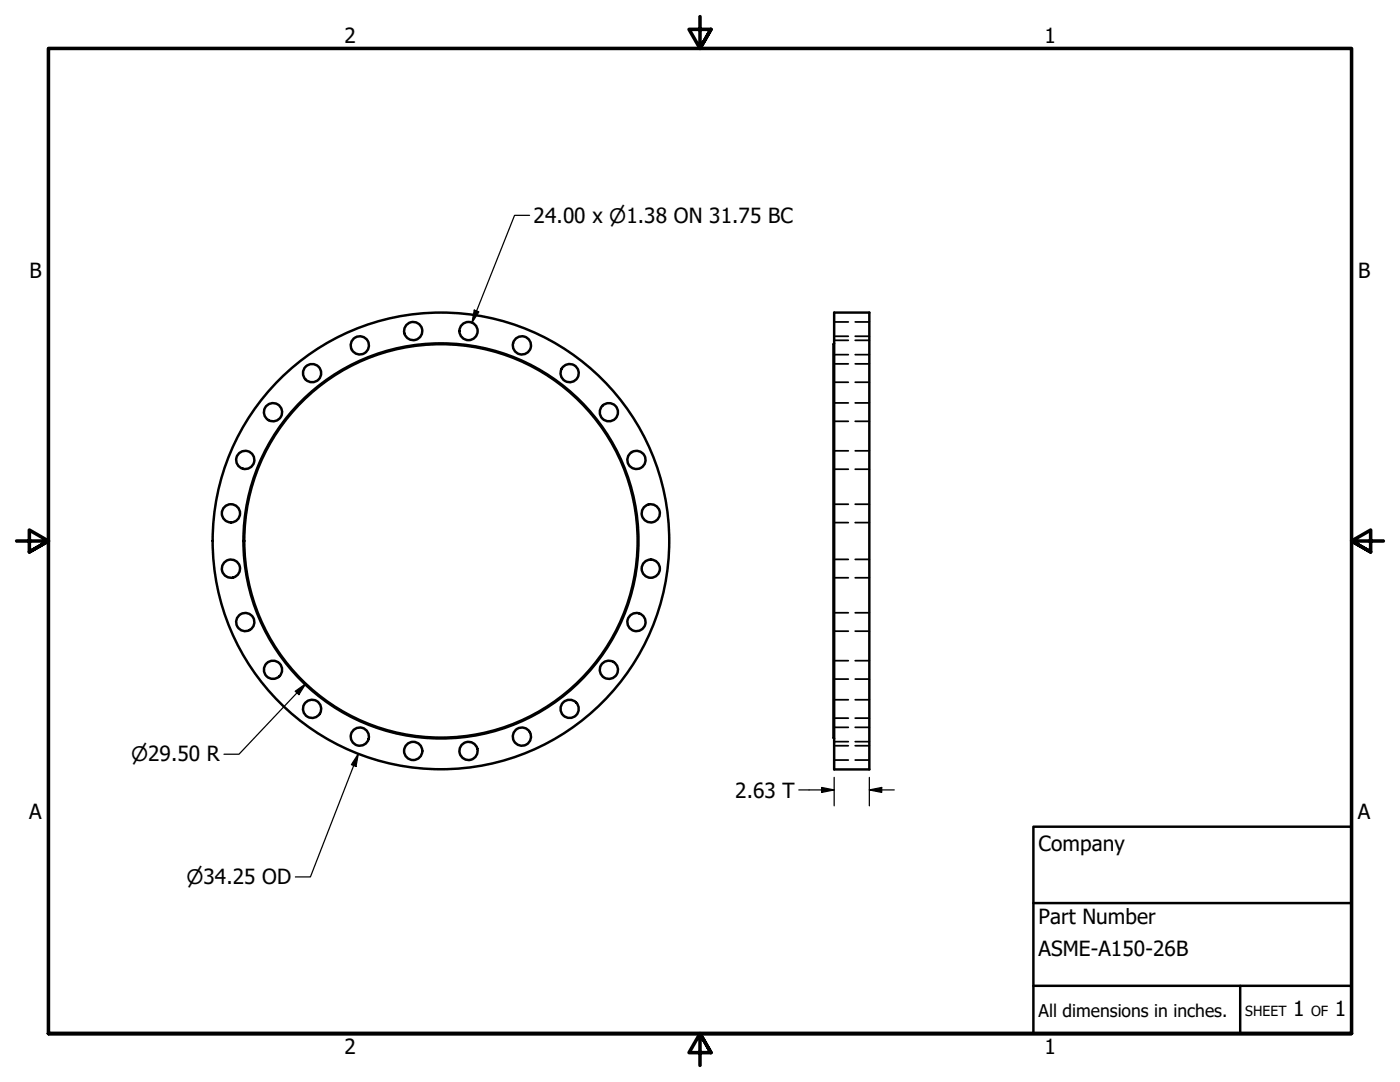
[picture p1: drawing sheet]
<svg xmlns="http://www.w3.org/2000/svg" width="279mm" height="216mm" viewBox="0 0 279 216" stroke-linecap="round" stroke-linejoin="round" font-family="sans-serif">
<!-- layer: Visible (ANSI) -->
<g fill="none" stroke="#000" stroke-width=".49">
<path d="M166.5 62.4h7v91.1h-7zM166.5 68.5l-.2 .2v78.5l.2 .2"/>
<circle cx="62.3" cy="74.5" r="1.82"/>
<circle cx="71.8" cy="68.9" r="1.82"/>
<circle cx="82.5" cy="66.1" r="1.82"/>
<circle cx="93.5" cy="66.1" r="1.82"/>
<circle cx="104.2" cy="68.9" r="1.82"/>
<circle cx="113.7" cy="74.5" r="1.82"/>
<circle cx="48.9" cy="91.8" r="1.82"/>
<circle cx="54.5" cy="82.2" r="1.82"/>
<circle cx="121.5" cy="82.3" r="1.82"/>
<circle cx="127" cy="91.8" r="1.82"/>
<circle cx="46.1" cy="113.5" r="1.82"/>
<circle cx="46.1" cy="102.4" r="1.82"/>
<circle cx="88" cy="107.9" r="39.3"/>
<circle cx="88" cy="107.9" r="39.4"/>
<circle cx="88" cy="107.9" r="45.6"/>
<circle cx="129.9" cy="113.5" r="1.82"/>
<circle cx="129.9" cy="102.4" r="1.82"/>
<circle cx="48.9" cy="124.1" r="1.82"/>
<circle cx="54.5" cy="133.6" r="1.82"/>
<circle cx="121.5" cy="133.7" r="1.82"/>
<circle cx="127" cy="124.1" r="1.82"/>
<circle cx="62.3" cy="141.4" r="1.82"/>
<circle cx="71.8" cy="147" r="1.82"/>
<circle cx="82.5" cy="149.8" r="1.82"/>
<circle cx="93.5" cy="149.8" r="1.82"/>
<circle cx="104.2" cy="147" r="1.82"/>
<circle cx="113.7" cy="141.4" r="1.82"/>
</g>
<!-- layer: Hidden (ANSI) -->
<g fill="none" stroke="#000" stroke-width=".35">
<path d="M166.5 70.8h2.8M166.5 67.1h2.8M166.5 76.3h2.8M166.5 72.6h2.8M166.5 67.9h2.8M166.5 64.2h2.8M170.7 70.8h2.8M170.7 67.1h2.8M170.7 76.3h2.8M170.7 72.6h2.8M170.7 67.9h2.8M170.7 64.2h2.8"/>
<path d="M166.5 84.1h2.8M166.5 80.4h2.8M166.5 93.6h2.8M166.5 90h2.8M170.7 84.1h2.8M170.7 80.4h2.8M170.7 93.6h2.8M170.7 90h2.8M166.5 104.3h2.8M166.5 100.6h2.8M166.5 115.3h2.8M166.5 111.6h2.8"/>
<path d="M170.7 104.3h2.8M170.7 100.6h2.8M170.7 115.3h2.8M170.7 111.6h2.8M166.5 125.9h2.8M166.5 122.3h2.8M166.5 135.5h2.8M166.5 131.8h2.8M166.5 139.6h2.8M170.7 125.9h2.8M170.7 122.3h2.8M170.7 135.5h2.8"/>
<path d="M170.7 131.8h2.8M170.7 139.6h2.8M166.5 143.3h2.8M166.5 148.8h2.8M166.5 145.1h2.8M166.5 151.7h2.8M166.5 148h2.8M170.7 143.3h2.8M170.7 148.8h2.8M170.7 145.1h2.8M170.7 151.7h2.8M170.7 148h2.8"/>
</g>
<!-- layer: Border (ANSI) -->
<path d="M139.7 3.3v6.4l-2.2-3.8h4.4l-2.2 3.8 2.2-3.8M3.3 107.9h6.4l-3.8-2.1v4.3l3.8-2.2-3.8 2.2M276.1 107.9h-6.4l3.8-2.1v4.3l-3.8-2.2 3.8 2.2M9.7 206.2v-196.5h260v196.5h-260h260M141.9 210l-2.2-3.8 2.2 3.8h-4.4l2.2-3.8v6.4" fill="none" stroke="#000" stroke-width=".71"/>
<!-- layer: Title (ANSI) -->
<path d="M206.2 165h63.5v41.2h-63.5zM206.2 196.7h63.5M206.2 180.2h63.5M247.5 196.7v9.5" fill="none" stroke="#000" stroke-width=".49"/>
<!-- layer: Dimension (ANSI) -->
<path d="M105.7 43h-3l-8.5 21.4M94.7 61.9l.9 .3-1.4 2.2zM58.9 137.9l2.1-1.4-1.3 2.1zM61 136.5l-13.3 14h-3M71.5 150.4l-.5 2.5-.9-.3zM71.5 150.4l-9.6 24.6h-3M159.4 157.6h7.1M164 157.1l2.5 .5-2.5 .5zM166.5 155.1v5.7M173.5 157.6l2.5-.5v1zM173.5 157.6h5M173.5 155.1v5.7" fill="none" stroke="#000" stroke-width=".25"/>
<g fill="#000">
<path d="M94.7 61.9l.9 .3-1.4 2.2z" fill-rule="evenodd"/>
<path d="M58.9 137.9l2.1-1.4-1.3 2.1z" fill-rule="evenodd"/>
<path d="M71.5 150.4l-.5 2.5-.9-.3z" fill-rule="evenodd"/>
<path d="M164 157.1l2.5 .5-2.5 .5z" fill-rule="evenodd"/>
<path d="M173.5 157.6l2.5-.5v1z" fill-rule="evenodd"/>
</g>
<g font-size="4.2">
<text x="68.7" y="8.6">2</text>
<text x="208.4" y="8.6">1</text>
<text x="106.5" y="44.4">24.00 x ⌀1.38 ON 31.75 BC</text>
<text x="5.9" y="55.5">B</text>
<text x="271" y="55.5">B</text>
<text x="146.7" y="159.1">2.63 T</text>
<text x="5.8" y="163.4">A</text>
<text x="271" y="163.4">A</text>
<text x="207.3" y="169.8">Company</text>
<text x="207.3" y="184.4">Part Number</text>
<text x="207.3" y="190.7">ASME-A150-26B</text>
<text x="258.1" y="202.8">1</text>
<text x="266.4" y="202.8">1</text>
<text x="68.7" y="210.3">2</text>
<text x="208.4" y="210.3">1</text>
</g>
<g font-size="4">
<text x="26.2" y="151.9">⌀29.50 R</text>
<text x="37.2" y="176.5">⌀34.25 OD</text>
</g>
<text font-size="3.5" x="207.3" y="202.9">All dimensions in inches.</text>
<g font-size="2.8">
<text x="248.5" y="202.8">SHEET</text>
<text x="261.7" y="202.8">OF</text>
</g>
</svg>
